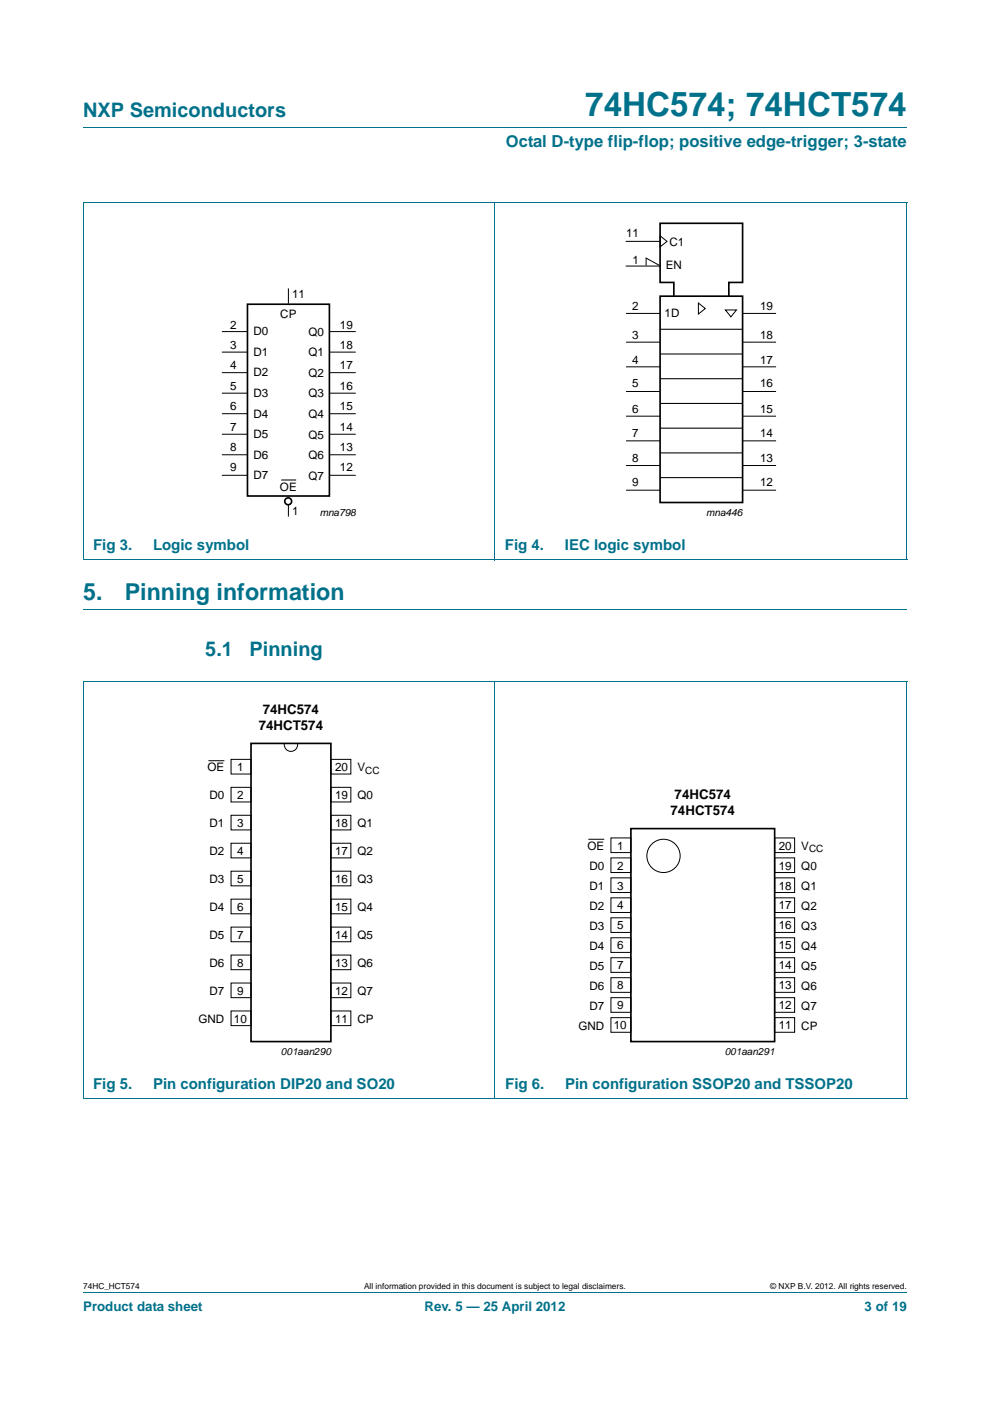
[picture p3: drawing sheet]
<svg xmlns="http://www.w3.org/2000/svg" width="210mm" height="297mm" viewBox="0 0 210 297" stroke-linecap="round" stroke-linejoin="round" font-family="sans-serif">
<g fill="none" stroke="#00718a" stroke-width=".21">
<path d="M17.6 27h174.7M17.6 42.9h174.7M17.6 42.9v75.8M104.9 42.8v75.9M192.3 42.9v75.8M17.6 118.7h174.7M17.6 129.3h174.7M17.6 144.5h174.7M17.6 144.5v88.4M104.9 144.4v88.6M192.3 144.5v88.4M17.6 233h174.7"/>
<path d="M17.6 273.9h174.7"/>
</g>
<g fill="none" stroke="#000" stroke-width=".35">
<path d="M52.5 64.5h17.3v40.7h-17.3zM140 62.8h17.4v43.7h-17.4zM142.9 62.8v-2.9h-2.9v-12.6h17.4v12.6h-2.9v2.9M53.2 157.6h17v63.2h-17zM133.8 175.7h30.4v45.1h-30.4z"/>
<circle cx="61.1" cy="106.3" r=".73"/>
</g>
<g fill="none" stroke="#000" stroke-width=".21">
<path d="M132.7 51.2h7.3M132.7 56.4h7.3M137 56.3v-1.6l2.9 1.6M140 50l1.4 1.2-1.4 1.1zM47 70.3h5.5M47 74.7h5.5M47 79h5.5M61.1 61.1v3.3M69.9 70.3h5.5M69.9 74.7h5.5M69.9 79h5.5M132.7 66.5h7.2"/>
<path d="M132.7 77.8h7.2M139.9 72.5h-7.2M148.1 64.3l1.4 1.1-1.4 1.2zM153.8 65.7h2.3l-1.1 1.5zM157.5 66.5h7M157.5 77.8h7M164.5 72.5h-7M47 83.4h5.5M47 87.7h5.5M47 92.1h5.5M47 96.4h5.5M69.9 83.4h5.5"/>
<path d="M69.9 87.7h5.5M69.9 92.1h5.5M69.9 96.4h5.5M132.7 88.2h7.2M139.9 83h-7.2M139.9 93.5h-7.2M139.9 98.7h-7.2M157.5 88.2h7M164.5 83h-7M164.5 93.5h-7M164.5 98.7h-7M47 100.8h5.5"/>
<path d="M59.6 101.8h3.2M61.1 107v2.5M69.9 100.8h5.5M132.7 103.9h7.2M157.5 103.9h7M60.3 157.6a1.43 1.43 0 0 0 1.4 1.7 1.43 1.43 0 0 0 1.4-1.7M44.2 161.3h3.4M49 161h4.2v3.1h-4.2zM49 166.9h4.2v3.1h-4.2zM49 172.9h4.2v3.1h-4.2zM49 178.8h4.2v3.1h-4.2zM70.2 172.9h4.2v3.1h-4.2z"/>
<path d="M70.2 178.8h4.2v3.1h-4.2zM70.2 161h4.2v3.1h-4.2zM70.2 166.9h4.2v3.1h-4.2zM124.7 177.9h3.4M129.5 177.7h4.3v3.1h-4.3zM164.2 177.7h4.3v3.1h-4.3zM49 184.7h4.2v3.1h-4.2zM49 190.6h4.2v3.1h-4.2zM49 196.6h4.2v3.1h-4.2zM70.2 196.6h4.2v3.1h-4.2zM70.2 184.7h4.2v3.1h-4.2zM70.2 190.6h4.2v3.1h-4.2z"/>
<path d="M129.5 181.9h4.3v3.1h-4.3zM129.5 186.1h4.3v3.1h-4.3zM129.5 190.4h4.3v3.1h-4.3zM129.5 194.6h4.3v3.1h-4.3zM129.5 198.8h4.3v3.1h-4.3zM164.2 194.6h4.3v3.1h-4.3zM164.2 198.8h4.3v3.1h-4.3zM164.2 186.1h4.3v3.1h-4.3zM164.2 190.4h4.3v3.1h-4.3zM164.2 181.9h4.3v3.1h-4.3zM49 202.5h4.2v3.1h-4.2zM49 208.4h4.2v3.1h-4.2z"/>
<path d="M49 214.3h4.2v3.1h-4.2zM70.2 208.4h4.2v3.1h-4.2zM70.2 214.3h4.2v3.1h-4.2zM70.2 202.5h4.2v3.1h-4.2zM129.5 203.1h4.3v3.1h-4.3zM129.5 207.3h4.3v3.1h-4.3zM129.5 211.5h4.3v3.1h-4.3zM129.5 215.8h4.3v3.1h-4.3zM164.2 211.5h4.3v3.1h-4.3zM164.2 215.8h4.3v3.1h-4.3zM164.2 203.1h4.3v3.1h-4.3zM164.2 207.3h4.3v3.1h-4.3z"/>
<circle cx="140.7" cy="181.5" r="3.5"/>
</g>
<path d="M140 75.1h17.4M140 69.8h17.4M140 96h17.4M140 90.8h17.4M140 85.5h17.4M140 80.3h17.4M140 101.3h17.4" fill="none" stroke="#000" stroke-width=".23"/>
<text font-size="7" fill="#00718a" x="124.1" y="24.6">74HC574; 74HCT574</text>
<g font-size="4.9" fill="#00718a">
<text x="17.6" y="127.3">5.</text>
<text x="26.4" y="127.3">Pinning information</text>
</g>
<g font-size="4.2" fill="#00718a">
<text x="17.6" y="24.9">NXP Semiconductors</text>
<text x="43.5" y="139.2">5.1</text>
<text x="52.9" y="139.2">Pinning</text>
</g>
<text font-size="3.5" fill="#00718a" x="107.3" y="31.1">Octal D-type flip-flop; positive edge-trigger; 3-state</text>
<g font-size="3.2" fill="#00718a">
<text x="19.7" y="116.6">Fig 3.</text>
<text x="32.4" y="116.6">Logic symbol</text>
<text x="107.1" y="116.6">Fig 4.</text>
<text x="119.8" y="116.6">IEC logic symbol</text>
<text x="19.7" y="230.8">Fig 5.</text>
<text x="32.4" y="230.8">Pin configuration DIP20 and SO20</text>
<text x="107.1" y="230.8">Fig 6.</text>
<text x="119.8" y="230.8">Pin configuration SSOP20 and TSSOP20</text>
</g>
<g font-size="2.8">
<text x="54.9" y="154.8">74HCT574</text>
<text x="55.7" y="151.4">74HC574</text>
<text x="142.2" y="172.8">74HCT574</text>
<text x="143" y="169.5">74HC574</text>
</g>
<g font-size="2.8" fill="#00718a">
<text x="17.6" y="277.9">Product data sheet</text>
<text x="90" y="277.9">Rev. 5 — 25 April 2012</text>
<text x="183.3" y="277.9">3 of 19</text>
</g>
<g font-size="2.5">
<text x="132.7" y="50.3">11</text>
<text x="142" y="52.1">C1</text>
<text x="134.1" y="55.9">1</text>
<text x="141.2" y="57.1">EN</text>
<text x="61.9" y="63.3">11</text>
<text x="134" y="65.8">2</text>
<text x="161.2" y="65.8">19</text>
<text x="48.8" y="69.7">2</text>
<text x="53.7" y="71.1">D0</text>
<text x="59.4" y="67.4">CP</text>
<text x="65.4" y="71.1">Q0</text>
<text x="72.1" y="69.7">19</text>
<text x="134" y="71.8">3</text>
<text x="140.9" y="67.2">1D</text>
<text x="161.2" y="71.8">18</text>
<text x="48.8" y="74">3</text>
<text x="53.7" y="75.4">D1</text>
<text x="65.4" y="75.5">Q1</text>
<text x="72.1" y="74">18</text>
<text x="134" y="77.1">4</text>
<text x="161.2" y="77.1">17</text>
<text x="48.8" y="82.6">5</text>
<text x="48.8" y="78.3">4</text>
<text x="53.7" y="79.8">D2</text>
<text x="65.4" y="79.9">Q2</text>
<text x="72.1" y="82.6">16</text>
<text x="72.1" y="78.3">17</text>
<text x="134" y="82.1">5</text>
<text x="161.2" y="82.1">16</text>
<text x="48.8" y="87">6</text>
<text x="53.7" y="84.2">D3</text>
<text x="53.7" y="88.5">D4</text>
<text x="65.4" y="84.2">Q3</text>
<text x="65.4" y="88.6">Q4</text>
<text x="72.1" y="87">15</text>
<text x="134" y="87.5">6</text>
<text x="161.2" y="87.5">15</text>
<text x="48.8" y="95.6">8</text>
<text x="48.8" y="91.3">7</text>
<text x="53.7" y="92.9">D5</text>
<text x="65.4" y="93">Q5</text>
<text x="72.1" y="95.6">13</text>
<text x="72.1" y="91.3">14</text>
<text x="134" y="92.6">7</text>
<text x="161.2" y="92.6">14</text>
<text x="48.8" y="99.9">9</text>
<text x="53.7" y="97.3">D6</text>
<text x="53.7" y="101.7">D7</text>
<text x="65.4" y="97.4">Q6</text>
<text x="65.4" y="101.7">Q7</text>
<text x="72.1" y="99.9">12</text>
<text x="134" y="98">8</text>
<text x="161.2" y="98">13</text>
<text x="59.4" y="104">OE</text>
<text x="134" y="103.1">9</text>
<text x="161.2" y="103.1">12</text>
<text x="61.9" y="109.2">1</text>
<text x="44" y="163.5">OE</text>
<text x="50.3" y="163.5">1</text>
<text x="71" y="163.5">20</text>
<text x="75.8" y="163.5">V</text>
<text x="44.4" y="169.5">D0</text>
<text x="50.3" y="169.4">2</text>
<text x="71" y="169.4">19</text>
<text x="75.8" y="169.5">Q0</text>
<text x="44.4" y="175.4">D1</text>
<text x="50.3" y="175.3">3</text>
<text x="71" y="175.3">18</text>
<text x="75.8" y="175.4">Q1</text>
<text x="44.4" y="181.3">D2</text>
<text x="50.3" y="181.3">4</text>
<text x="71" y="181.3">17</text>
<text x="75.8" y="181.3">Q2</text>
<text x="124.6" y="180.2">OE</text>
<text x="125" y="184.4">D0</text>
<text x="130.8" y="180.1">1</text>
<text x="130.8" y="184.4">2</text>
<text x="165.1" y="180.1">20</text>
<text x="165.1" y="184.4">19</text>
<text x="169.9" y="180.2">V</text>
<text x="169.9" y="184.4">Q0</text>
<text x="44.4" y="187.3">D3</text>
<text x="50.3" y="187.2">5</text>
<text x="71" y="187.2">16</text>
<text x="75.8" y="187.3">Q3</text>
<text x="125" y="188.7">D1</text>
<text x="130.8" y="188.6">3</text>
<text x="165.1" y="188.6">18</text>
<text x="169.9" y="188.7">Q1</text>
<text x="44.4" y="193.2">D4</text>
<text x="50.3" y="193.1">6</text>
<text x="71" y="193.1">15</text>
<text x="75.8" y="193.2">Q4</text>
<text x="125" y="192.9">D2</text>
<text x="125" y="197.1">D3</text>
<text x="130.8" y="192.8">4</text>
<text x="130.8" y="197.1">5</text>
<text x="165.1" y="197.1">16</text>
<text x="165.1" y="192.8">17</text>
<text x="169.9" y="192.9">Q2</text>
<text x="169.9" y="197.1">Q3</text>
<text x="44.4" y="199.1">D5</text>
<text x="50.3" y="199">7</text>
<text x="71" y="199">14</text>
<text x="75.8" y="199.1">Q5</text>
<text x="125" y="201.4">D4</text>
<text x="130.8" y="201.3">6</text>
<text x="165.1" y="201.3">15</text>
<text x="169.9" y="201.4">Q4</text>
<text x="44.4" y="205">D6</text>
<text x="50.3" y="205">8</text>
<text x="71" y="205">13</text>
<text x="75.8" y="205">Q6</text>
<text x="125" y="205.6">D5</text>
<text x="125" y="209.8">D6</text>
<text x="130.8" y="205.5">7</text>
<text x="130.8" y="209.8">8</text>
<text x="165.1" y="205.5">14</text>
<text x="165.1" y="209.8">13</text>
<text x="169.9" y="205.6">Q5</text>
<text x="169.9" y="209.8">Q6</text>
<text x="44.4" y="211">D7</text>
<text x="50.3" y="210.9">9</text>
<text x="71" y="210.9">12</text>
<text x="75.8" y="211">Q7</text>
<text x="125" y="214.1">D7</text>
<text x="130.8" y="214">9</text>
<text x="165.1" y="214">12</text>
<text x="169.9" y="214.1">Q7</text>
<text x="42.1" y="216.9">GND</text>
<text x="49.6" y="216.8">10</text>
<text x="71" y="216.8">11</text>
<text x="75.8" y="216.9">CP</text>
<text x="122.6" y="218.3">GND</text>
<text x="130.1" y="218.2">10</text>
<text x="165.1" y="218.2">11</text>
<text x="169.9" y="218.3">CP</text>
</g>
<g font-size="2.1">
<text x="67.8" y="109.4">mna798</text>
<text x="149.7" y="109.4">mna446</text>
<text x="77.4" y="164">CC</text>
<text x="171.5" y="180.7">CC</text>
<text x="59.6" y="223.7">001aan290</text>
<text x="153.7" y="223.7">001aan291</text>
</g>
<g font-size="1.8">
<text x="17.6" y="273.3">74HC_HCT574</text>
<text x="77.2" y="273.3">All information provided in this document is subject to legal disclaimers.</text>
<text x="163.3" y="273.3">© NXP B.V. 2012. All rights reserved.</text>
</g>
</svg>
